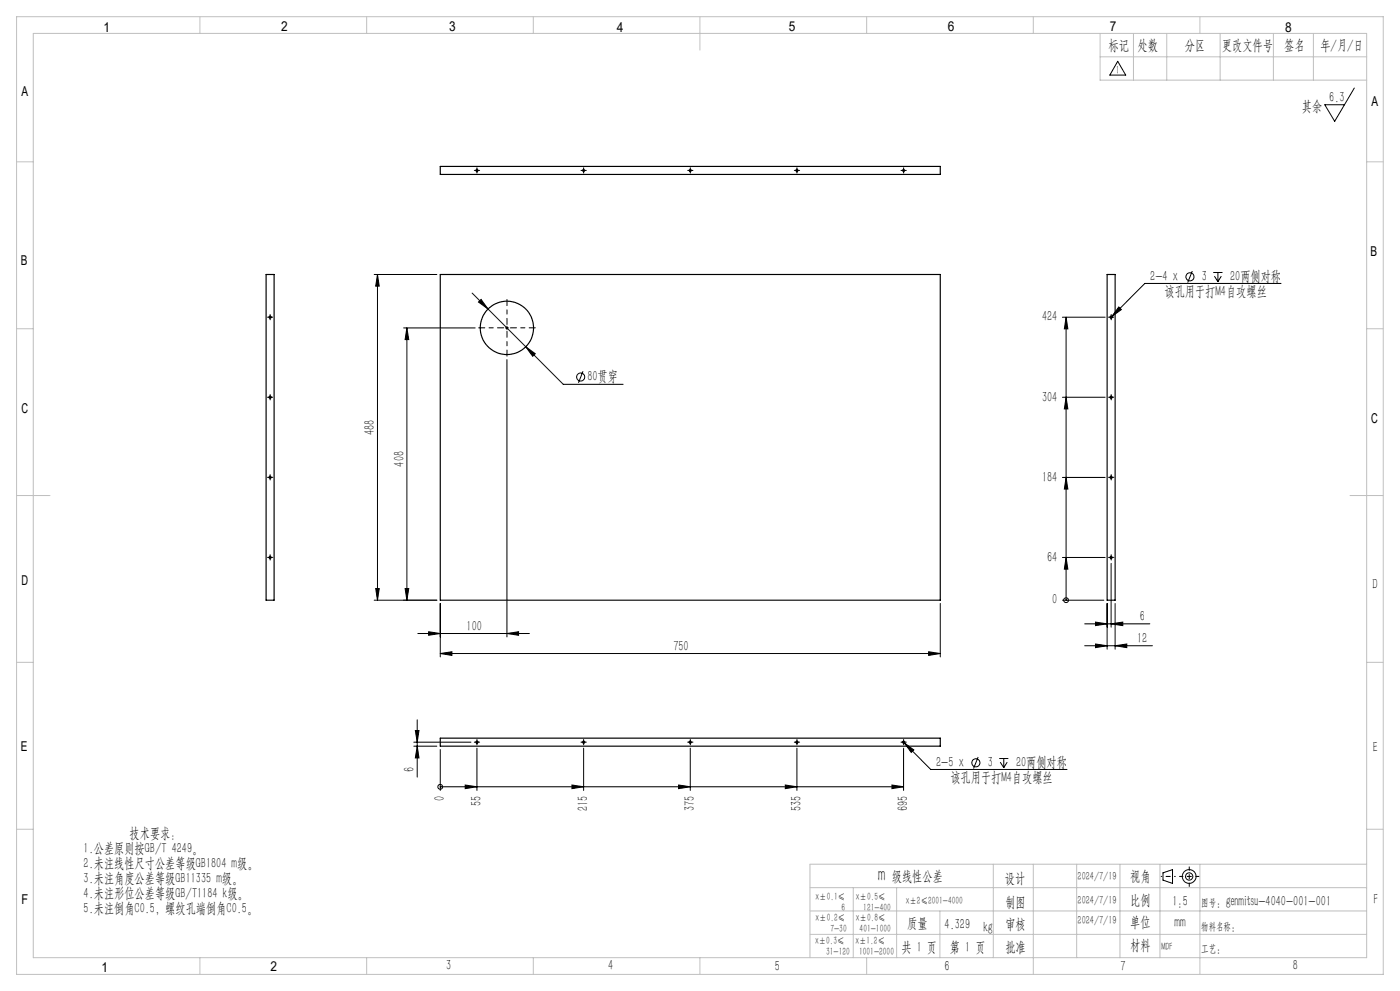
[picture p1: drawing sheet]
<svg xmlns="http://www.w3.org/2000/svg" width="420mm" height="297mm" viewBox="0 0 420 297" stroke-linecap="round" stroke-linejoin="round" font-family="sans-serif">
<g fill="none" stroke="#000" stroke-width=".35">
<path d="M132.1 49.9h150v2.4h-150zM79.8 82.3h2.4v97.6h-2.4zM132.1 82.3h150v97.6h-150zM332.1 82.3h2.4v97.6h-2.4zM132.1 221.2h150v2.4h-150z"/>
<circle cx="143.1" cy="51.1" r=".31"/>
<circle cx="175.1" cy="51.1" r=".31"/>
<circle cx="207.1" cy="51.1" r=".31"/>
<circle cx="239.1" cy="51.1" r=".31"/>
<circle cx="271.1" cy="51.1" r=".31"/>
<circle cx="81" cy="95.1" r=".3"/>
<circle cx="152.1" cy="98.3" r="8"/>
<circle cx="333.3" cy="95.1" r=".29"/>
<circle cx="81" cy="119" r=".3"/>
<circle cx="333.3" cy="119.1" r=".29"/>
<circle cx="81" cy="143.1" r=".3"/>
<circle cx="333.3" cy="143.1" r=".29"/>
<circle cx="81" cy="167.1" r=".3"/>
<circle cx="333.3" cy="167.1" r=".29"/>
<circle cx="143.1" cy="222.4" r=".31"/>
<circle cx="175.1" cy="222.4" r=".31"/>
<circle cx="207.1" cy="222.4" r=".31"/>
<circle cx="239.1" cy="222.4" r=".31"/>
<circle cx="271.1" cy="222.4" r=".31"/>
</g>
<g fill="none" stroke="#000" stroke-width=".3">
<path d="M335.3 18.4l2.4 4.1h-4.7zM406.3 26.4l-5.9 10-3-5h5.9M142.6 51.1h1M143.1 50.6v1M174.6 51.1h1M175.1 50.6v1M206.6 51.1h1M207.1 50.6v1M238.6 51.1h1M239.1 50.6v1M270.6 51.1h1M271.1 50.6v1"/>
<path d="M80.5 95.1h1M81 94.6v1M112.3 82.3h18.8M113.2 82.3l.6 3.5h-1.1zM113.2 82.3v97.6M121.1 98.3h21.5M122.1 98.3l.5 3.5h-1.1zM122.1 98.3v81.6M141.6 87.8l27.4 27.4h17.9M143.5 90.5l.8-.8 2.1 2.9zM151.6 98.3h1M152.1 97.8v1"/>
<path d="M318.7 95.1h12.8M319.8 95.1l.6 3.5h-1.1zM319.8 95.1v84.8M332.8 95.1h1M333.3 94.6v1M335.6 92l.8 .8-2.8 2.1zM357.7 81.2l-1.4 3.5M364 81.7h2.7M364.3 82.8l1.1 1.6M365.4 81.7v2.7M366.4 82.8l-1 1.6M384.3 84.9h-40.8l-10.4 10.4"/>
<path d="M80.5 119.1h1M81 118.6v1M152.1 107.8v83.1M157.7 103.9l2.9 2.1-.8 .8zM174.9 111.3l-1.4 3.4M318.7 119.1h12.8M319.8 119.1l.6 3.5h-1.1zM332.8 119.1h1M333.3 118.6v1M80.5 143.1h1M81 142.6v1M318.7 143.1h12.8"/>
<path d="M319.8 143.1l.6 3.5h-1.1zM332.8 143.1h1M333.3 142.6v1M80.5 167.1h1M81 166.6v1M112.3 179.9h18.8M112.7 176.4h1.1l-.6 3.5zM121.5 176.4h1.1l-.5 3.5zM318.7 167.1h12.8M318.7 179.9h12.5M319.8 167.1l.6 3.5h-1.1zM319.8 179.9h.1"/>
<path d="M332.8 167.1h1M333.3 166.6v1M333.3 168.9v19.1M125.3 189.9h33.5M128.6 189.3l3.5 .6-3.5 .5zM132.1 195.9l3.5-.6v1.1zM132.1 180.9v16M132.1 195.9h150M152.1 189.9l3.5-.6v1.1zM278.6 195.3l3.5 .6-3.5 .5zM282.1 180.9v16M325.4 193.5h20.3"/>
<path d="M325.4 187h19.5M328.6 193l3.5 .5-3.5 .6zM328.6 186.4l3.5 .6-3.5 .5zM332.1 180.9v13.7M333.3 187l3.5-.6v1.1zM334.5 193.5l3.5-.5v1.1zM334.5 180.9v13.7M124.6 218.9h1.1l-.5 3.5zM125.2 215.7v17.2M124.1 222.4h17.2M124.1 223.6h7M125.2 223.6l.5 3.6h-1.1z"/>
<path d="M132.1 235.8h.1M132.1 224.6v12.3M132.1 235.8h139M139.6 235.3l3.5 .5-3.5 .6zM142.6 222.4h1M143.1 224.2v12.7M143.1 221.9v1.1M171.6 235.3l3.5 .5-3.5 .6zM174.6 222.4h1M175.1 224.2v12.7M175.1 221.9v1.1M203.6 235.3l3.5 .5-3.5 .6z"/>
<path d="M206.6 222.4h1M207.1 224.2v12.7M207.1 221.9v1.1M235.6 235.3l3.5 .5-3.5 .6zM238.6 222.4h1M239.1 224.2v12.7M239.1 221.9v1.1M267.6 235.3l3.5 .5-3.5 .6zM270.6 222.4h1M270.9 222.2l.4 .4M271.1 224.2v12.7M271.1 221.9v1.1"/>
<path d="M271.3 222.6l2.8 2.2-.7 .7zM271.3 222.6l7.9 8h40.9M293.4 226.9l-1.3 3.4M299.8 227.3h2.7M300.1 228.4l1 1.7M301.1 227.3v2.8M302.2 228.4l-1.1 1.7M348.9 261.6l2.9-1v4.2l-2.9-1z"/>
<circle cx="357" cy="83" r="1.21"/>
<circle cx="174.2" cy="113" r="1.22"/>
<circle cx="319.8" cy="179.9" r=".71"/>
<circle cx="132.1" cy="235.8" r=".72"/>
<circle cx="292.8" cy="228.6" r="1.2"/>
<circle cx="356.7" cy="262.7" r="1.08"/>
<circle cx="356.8" cy="262.7" r="2.07"/>
</g>
<path d="M151.1 98.3h-7.5M152.1 97.3v-7.5M152.1 99.3v7.5M153.1 98.3h7.5" fill="none" stroke="#000" stroke-width=".3" stroke-dasharray="30.5 1.3 1.3 1.3" stroke-dashoffset="28.6"/>
<g fill="none" stroke="#000" stroke-width=".3" stroke-dasharray="30.5 1.3 1.3 1.3">
<path d="M142.6 51.1h-.3M143.1 50.6v-.3M143.1 51.6v.3M143.6 51.1h.3M174.6 51.1h-.3M175.1 50.6v-.3M175.1 51.6v.3M175.6 51.1h.3M206.6 51.1h-.3M207.1 50.6v-.3M207.1 51.6v.3M207.6 51.1h.3"/>
<path d="M238.6 51.1h-.3M239.1 50.6v-.3M239.1 51.6v.3M239.6 51.1h.3M270.6 51.1h-.3M271.1 50.6v-.3M271.1 51.6v.3M271.6 51.1h.3M80.5 95.1h-.3M81 94.6v-.3M81 95.6v.3M81.5 95.1h.3"/>
<path d="M332.9 95.1h-.3M333.4 94.6v-.3M333.4 95.6v.3M333.9 95.1h.3M80.5 119.1h-.3M81 118.6v-.3M81 119.6v.3M81.5 119.1h.3M332.9 119.1h-.3M333.4 118.6v-.3M333.4 119.6v.3M333.9 119.1h.3"/>
<path d="M80.5 143.1h-.3M81 142.6v-.3M81 143.6v.3M81.5 143.1h.3M332.9 143.1h-.3M333.4 142.6v-.3M333.4 143.6v.3M333.9 143.1h.3M80.5 167.1h-.3M81 166.6v-.3M81 167.6v.3M81.5 167.1h.3"/>
<path d="M332.9 167.1h-.3M333.4 166.6v-.3M333.4 167.6v.3M333.9 167.1h.3M142.6 222.4h-.3M143.1 221.9v-.3M143.1 222.9v.3M143.6 222.4h.3M174.6 222.4h-.3M175.1 221.9v-.3M175.1 222.9v.3M175.6 222.4h.3"/>
<path d="M206.6 222.4h-.3M207.1 221.9v-.3M207.1 222.9v.3M207.6 222.4h.3M238.6 222.4h-.3M239.1 221.9v-.3M239.1 222.9v.3M239.6 222.4h.3M270.6 222.4h-.3M271.1 221.9v-.3M271.1 222.9v.3M271.6 222.4h.3"/>
</g>
<path d="M348.3 262.7h4.3" fill="none" stroke="#000" stroke-width=".3" stroke-dasharray="30.5 1.3 1.3 1.3" stroke-dashoffset="30.2"/>
<path d="M356.8 265.7v-5.9" fill="none" stroke="#000" stroke-width=".3" stroke-dasharray="30.5 1.3 1.3 1.3" stroke-dashoffset="29.5"/>
<path d="M353.8 262.7h5.9" fill="none" stroke="#000" stroke-width=".3" stroke-dasharray="30.5 1.3 1.3 1.3" stroke-dashoffset="29.4"/>
<g fill="none" stroke="#c0c0c0" stroke-width=".3">
<path d="M5 5h410v287h-410zM10 10h400v277h-400zM60 5v5M110 5v5M160 5v5M210 5v10M260 5v5M310 5v5M330 10v14h80M330 17h80M340 10v14M350 10v14"/>
<path d="M360 5v5M366 10v14M382 10v14M394 10v14M5 48.5h5M410 48.5h5M5 98.5h5M410 98.5h5M5 148.5h10M405 148.5h10M5 198.5h5M410 198.5h5"/>
<path d="M5 248.5h5M298 259v28M310 259v33M323 259v28M336 259v28M348 259v28M360 259v33M410 259h-167v28M410 248.5h5M243 266h167M243 273h167M256 266v21"/>
<path d="M269 266v21M282 273v14M60 287v5M110 287v5M160 287v5M210 287v5M243 280h167M260 287v5"/>
</g>
<g fill="#000">
<path d="M113.2 82.3l.6 3.5h-1.1zM112.7 176.4h1.1l-.6 3.5z"/>
<path d="M121.5 176.4h1.1l-.5 3.5zM122.1 98.3l.5 3.5h-1.1zM125.2 223.6l.5 3.6h-1.1zM124.6 218.9h1.1l-.5 3.5z"/>
<path d="M319.8 167.1l.6 3.5h-1.1zM319.8 143.1l.6 3.5h-1.1zM319.8 119.1l.6 3.5h-1.1zM319.8 95.1l.6 3.5h-1.1z"/>
<path d="M128.6 189.3l3.5 .6-3.5 .5zM152.1 189.9l3.5-.6v1.1zM132.1 195.9l3.5-.6v1.1zM278.6 195.3l3.5 .6-3.5 .5zM143.5 90.5l2.9 2.1-2.1-2.9zM157.7 103.9l2.1 2.9 .8-.8zM328.6 193l3.5 .5-3.5 .6zM334.5 193.5l3.5-.5v1.1zM328.6 186.4l3.5 .6-3.5 .5zM333.3 187l3.5-.6v1.1zM335.6 92l-2 2.9 2.8-2.1zM271.3 222.6l2.1 2.9 .7-.7z"/>
<path d="M139.6 235.3l3.5 .5-3.5 .6zM171.6 235.3l3.5 .5-3.5 .6zM203.6 235.3l3.5 .5-3.5 .6zM235.6 235.3l3.5 .5-3.5 .6zM267.6 235.3l3.5 .5-3.5 .6z"/>
</g>
<text font-size="5.6" x="263.5" y="264">m</text>
<g font-size="4.4">
<text x="332.6" y="15">标记</text>
<text x="341.3" y="15">处数</text>
<text x="355.5" y="15">分区</text>
<text x="366.6" y="15">更改文件号</text>
<text x="385.3" y="15">签名</text>
<text x="396.1" y="15">年/月/日</text>
<text x="390.6" y="33.4">其余</text>
<text x="398.8" y="30.5">6.3</text>
<text x="345.1" y="84.3">2-4 x</text>
<text x="349.3" y="88.6">该孔用于打M4自攻螺丝</text>
<text x="360.5" y="84.2">3</text>
<text x="369" y="84.2">20两侧对称</text>
<text x="312.6" y="96.3">424</text>
<text x="176.2" y="114.3">80贯穿</text>
<text x="312.6" y="120.3">304</text>
<text x="112.4" y="130.5" transform="rotate(-90 112.4 130.5)">488</text>
<text x="121.2" y="139.8" transform="rotate(-90 121.2 139.8)">408</text>
<text x="312.6" y="144.3">184</text>
<text x="314.2" y="168.3">64</text>
<text x="411.8" y="176.4">D</text>
<text x="315.7" y="181.1">0</text>
<text x="140" y="189">100</text>
<text x="341.9" y="186.1">6</text>
<text x="202" y="195">750</text>
<text x="341.1" y="192.7">12</text>
<text x="411.8" y="225.5">E</text>
<text x="124.3" y="231.3" transform="rotate(-90 124.3 231.3)">6</text>
<text x="280.8" y="229.9">2-5 x</text>
<text x="296.3" y="229.9">3</text>
<text x="304.8" y="229.9">20两侧对称</text>
<text x="133.4" y="239.9" transform="rotate(-90 133.4 239.9)">0</text>
<text x="285.1" y="234.2">该孔用于打M4自攻螺丝</text>
<text x="144.4" y="241.5" transform="rotate(-90 144.4 241.5)">55</text>
<text x="176.4" y="243" transform="rotate(-90 176.4 243)">215</text>
<text x="208.4" y="243" transform="rotate(-90 208.4 243)">375</text>
<text x="240.4" y="243" transform="rotate(-90 240.4 243)">535</text>
<text x="272.4" y="243" transform="rotate(-90 272.4 243)">695</text>
<text x="38.9" y="251.2">技术要求：</text>
<text x="25.1" y="255.7">1.公差原则按GB/T 4249。</text>
<text x="25.1" y="260.2">2.未注线性尺寸公差等级GB1804 m级。</text>
<text x="25.1" y="264.7">3.未注角度公差等级GB11335 m级。</text>
<text x="25.1" y="269.2">4.未注形位公差等级GB/T1184 k级。</text>
<text x="267.6" y="264">级线性公差</text>
<text x="301.5" y="264.6">设计</text>
<text x="339" y="264">视角</text>
<text x="25.1" y="273.7">5.未注倒角C0.5，螺纹孔端倒角C0.5。</text>
<text x="301.6" y="271.8">制图</text>
<text x="339" y="271.2">比例</text>
<text x="351.7" y="271.4">1:5</text>
<text x="364.8" y="271.4">：genmitsu-4040-001-001</text>
<text x="412" y="271">F</text>
<text x="272.2" y="278.2">质量</text>
<text x="283.4" y="278.4">4.329</text>
<text x="295.1" y="279.4">kg</text>
<text x="301.6" y="278.4">审核</text>
<text x="339" y="277.8">单位</text>
<text x="352.4" y="277.8">mm</text>
<text x="369.3" y="278.6">：</text>
<text x="270.4" y="285.2">共 1 页</text>
<text x="285" y="285.2">第 1 页</text>
<text x="301.6" y="285.4">批准</text>
<text x="339" y="284.8">材料</text>
<text x="364.8" y="285.4">：</text>
<text x="133.9" y="290.8">3</text>
<text x="182.5" y="290.7">4</text>
<text x="232.4" y="291">5</text>
<text x="283.4" y="290.9">6</text>
<text x="336.1" y="291.1">7</text>
<text x="387.8" y="290.7">8</text>
</g>
<g font-size="4.1">
<text x="31.1" y="9.5">1</text>
<text x="84.4" y="9.4">2</text>
<text x="134.8" y="9.2">3</text>
<text x="185" y="9.5">4</text>
<text x="236.6" y="9.3">5</text>
<text x="284.4" y="9.4">6</text>
<text x="333" y="9.4">7</text>
<text x="385.6" y="9.6">8</text>
<text x="6.5" y="28.8">A</text>
<text x="411.4" y="31.8">A</text>
<text x="411.2" y="76.6">B</text>
<text x="6.3" y="79.6">B</text>
<text x="6.5" y="123.7">C</text>
<text x="411.4" y="126.8">C</text>
<text x="6.5" y="175.5">D</text>
<text x="6.2" y="225.2">E</text>
<text x="6.5" y="271">F</text>
<text x="30.5" y="291.2">1</text>
<text x="81.1" y="291">2</text>
</g>
<g font-size="3.5">
<text x="334.8" y="22.1">1</text>
<text x="323.3" y="263.8">2024/7/19</text>
<text x="323.3" y="270.9">2024/7/19</text>
<text x="323.3" y="277">2024/7/19</text>
</g>
<g font-size="3.2">
<text x="244.7" y="269.8">x±0.1≤</text>
<text x="256.8" y="269.8">x±0.5≤</text>
<text x="252.4" y="272.9">6</text>
<text x="259" y="272.9">121-400</text>
<text x="271.8" y="271">x±2≤2001-4000</text>
<text x="360.4" y="271.4">图号</text>
<text x="244.7" y="276.1">x±0.2≤</text>
<text x="249.1" y="279.3">7-30</text>
<text x="256.8" y="276.1">x±0.8≤</text>
<text x="257.9" y="279.3">401-1000</text>
<text x="360.4" y="278.6">物料名称</text>
<text x="244.5" y="283">x±0.3≤</text>
<text x="247.9" y="286.2">31-120</text>
<text x="256.6" y="283">x±1.2≤</text>
<text x="257.7" y="286.2">1001-2000</text>
<text x="348.4" y="284.7">MDF</text>
<text x="360.4" y="285.4">工艺</text>
</g>
</svg>
